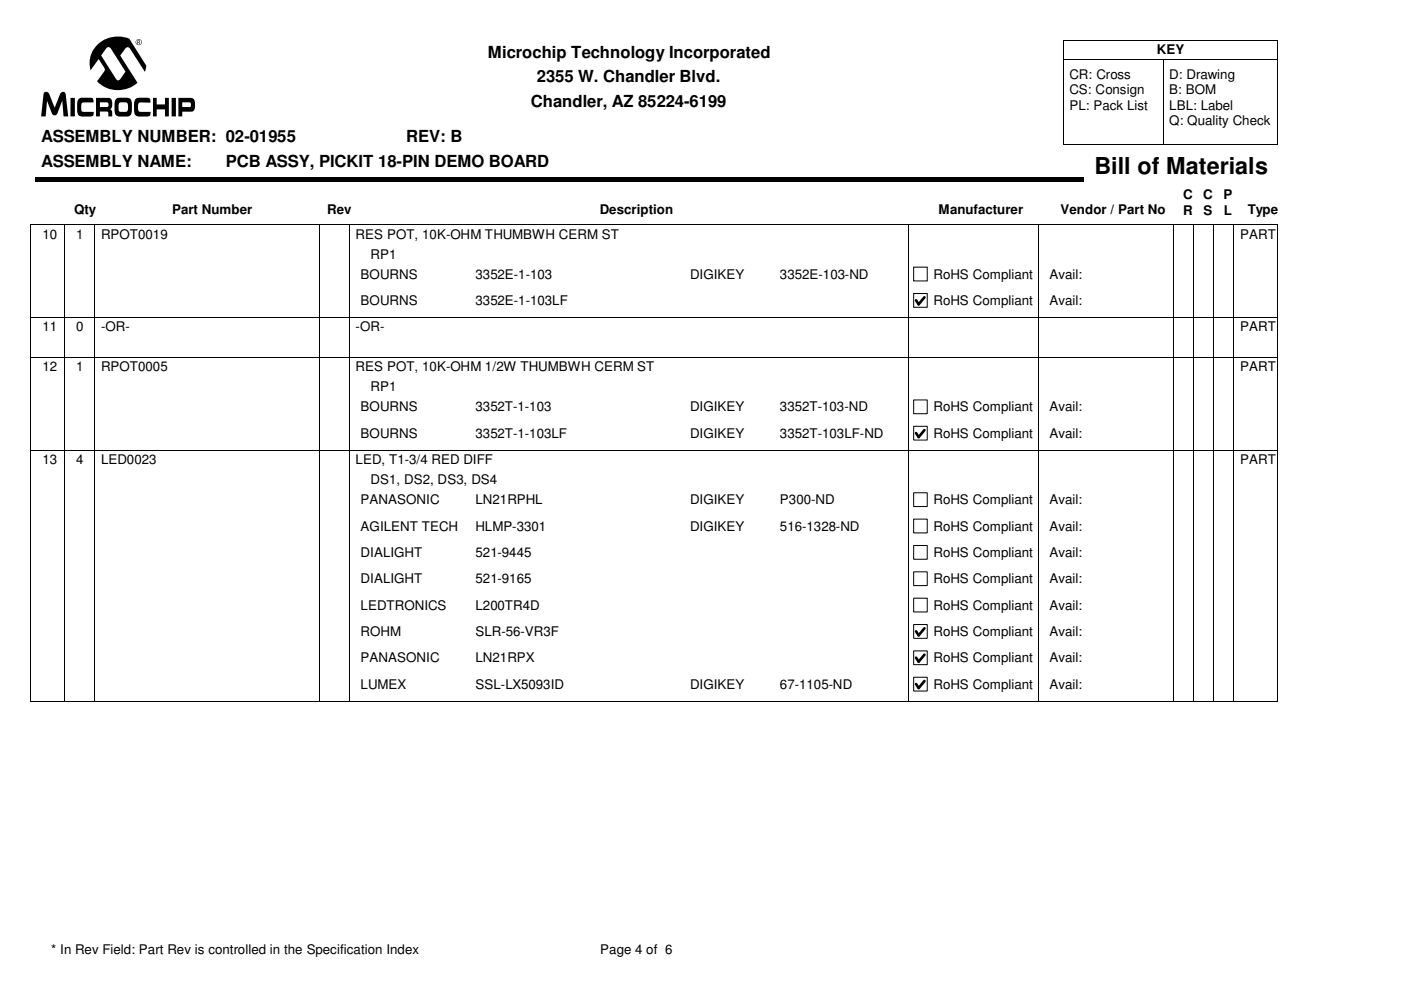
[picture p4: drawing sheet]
<svg xmlns="http://www.w3.org/2000/svg" width="297mm" height="210mm" viewBox="0 0 297 210" stroke-linecap="round" stroke-linejoin="round" font-family="sans-serif">
<path d="M7.4 37.5h222.3v1.1h-222.3z" fill="#000"/>
<g fill="none" stroke="#000" stroke-width=".21">
<path d="M225.4 12.7h45.6M246.6 12.7v18M225.4 30.7h45.6M225.4 30.7v-22.2h45.6v22.2M13.8 47.6v8.5M20.1 47.6v8.5M67.8 47.6v8.5M74.1 47.6v8.5M192.6 47.6v8.5M220.2 47.6v8.5M248.7 47.6v8.5M253 47.6v8.5"/>
<path d="M257.2 47.6v8.5M261.4 47.6v8.5M270.8 47.6h-264.4v8.5M271 47.6v8.5"/>
</g>
<path d="M193.8 56.7h2.8v2.9h-2.8z" fill="#fff"/>
<path d="M193.7 56.6h2.9v3h-2.9z" fill="none" stroke="#000" stroke-width=".21"/>
<path d="M197.7 56.1h22.5v4h-22.5z" fill="#fff"/>
<path d="M6.4 56.1v5.6M13.8 56.1v5.6M20.1 56.1v5.6M67.8 56.1v5.6M74.1 56.1v5.6M192.6 56.1v5.6M220.2 56.1v5.6M248.7 56.1v5.6M253 56.1v5.6M257.2 56.1v5.6M261.4 56.1v5.6M271 56.1v5.6" fill="none" stroke="#000" stroke-width=".21"/>
<path d="M193.8 62.3h2.8v2.9h-2.8z" fill="#fff"/>
<path d="M193.7 62.2h2.9v3h-2.9z" fill="none" stroke="#000" stroke-width=".21"/>
<path d="M196 63l-1.2 1.5-.6-.8" fill="none" stroke="#000" stroke-width=".56"/>
<path d="M197.7 61.7h22.5v4h-22.5z" fill="#fff"/>
<g fill="none" stroke="#000" stroke-width=".21">
<path d="M6.3 67.3h264.5M6.3 75.8h264.5M6.4 61.7v22.5M13.8 61.7v22.5M20.1 61.7v22.5M67.8 61.7v22.5M74.1 61.7v22.5M192.6 61.7v22.5M220.2 61.7v22.5M248.7 61.7v22.5M253 61.7v22.5M257.2 61.7v22.5"/>
<path d="M261.4 61.7v22.5M271 61.7v22.5"/>
</g>
<path d="M193.8 84.8h2.8v2.9h-2.8z" fill="#fff"/>
<path d="M193.7 84.8h2.9v2.9h-2.9z" fill="none" stroke="#000" stroke-width=".21"/>
<path d="M197.7 84.2h22.5v4h-22.5z" fill="#fff"/>
<path d="M6.4 84.2v5.6M13.8 84.2v5.6M20.1 84.2v5.6M67.8 84.2v5.6M74.1 84.2v5.6M192.6 84.2v5.6M220.2 84.2v5.6M248.7 84.2v5.6M253 84.2v5.6M257.2 84.2v5.6M261.4 84.2v5.6M271 84.2v5.6" fill="none" stroke="#000" stroke-width=".21"/>
<path d="M193.8 90.4h2.8v2.9h-2.8z" fill="#fff"/>
<path d="M193.7 90.4h2.9v2.9h-2.9z" fill="none" stroke="#000" stroke-width=".21"/>
<path d="M196 91.2l-1.2 1.5-.6-.9" fill="none" stroke="#000" stroke-width=".56"/>
<path d="M197.7 89.8h22.5v4h-22.5z" fill="#fff"/>
<g fill="none" stroke="#000" stroke-width=".21">
<path d="M6.3 95.4h264.5M6.4 89.8v14.1M13.8 89.8v14.1M20.1 89.8v14.1M67.8 89.8v14.1M74.1 89.8v14.1M192.6 89.8v14.1M220.2 89.8v14.1M248.7 89.8v14.1M253 89.8v14.1M257.2 89.8v14.1M261.4 89.8v14.1"/>
<path d="M271 89.8v14.1"/>
</g>
<path d="M193.8 104.5h2.8v2.9h-2.8z" fill="#fff"/>
<path d="M193.7 104.5h2.9v2.9h-2.9z" fill="none" stroke="#000" stroke-width=".21"/>
<path d="M197.7 103.9h22.5v4h-22.5z" fill="#fff"/>
<path d="M6.4 103.9v5.6M13.8 103.9v5.6M20.1 103.9v5.6M67.8 103.9v5.6M74.1 103.9v5.6M192.6 103.9v5.6M220.2 103.9v5.6M248.7 103.9v5.6M253 103.9v5.6M257.2 103.9v5.6M261.4 103.9v5.6M271 103.9v5.6" fill="none" stroke="#000" stroke-width=".21"/>
<path d="M193.8 110.1h2.8v2.9h-2.8z" fill="#fff"/>
<path d="M193.7 110.1h2.9v2.9h-2.9z" fill="none" stroke="#000" stroke-width=".21"/>
<path d="M197.7 109.5h22.5v4h-22.5z" fill="#fff"/>
<path d="M6.4 109.5v5.6M13.8 109.5v5.6M20.1 109.5v5.6M67.8 109.5v5.6M74.1 109.5v5.6M192.6 109.5v5.6M220.2 109.5v5.6M248.7 109.5v5.6M253 109.5v5.6M257.2 109.5v5.6M261.4 109.5v5.6M271 109.5v5.6" fill="none" stroke="#000" stroke-width=".21"/>
<path d="M193.8 115.7h2.8v2.9h-2.8z" fill="#fff"/>
<path d="M193.7 115.7h2.9v2.9h-2.9z" fill="none" stroke="#000" stroke-width=".21"/>
<path d="M197.7 115.1h22.5v4h-22.5z" fill="#fff"/>
<path d="M6.4 115.1v5.6M13.8 115.1v5.6M20.1 115.1v5.6M67.8 115.1v5.6M74.1 115.1v5.6M192.6 115.1v5.6M220.2 115.1v5.6M248.7 115.1v5.6M253 115.1v5.6M257.2 115.1v5.6M261.4 115.1v5.6M271 115.1v5.6" fill="none" stroke="#000" stroke-width=".21"/>
<path d="M193.8 121.3h2.8v2.9h-2.8z" fill="#fff"/>
<path d="M193.7 121.2h2.9v3h-2.9z" fill="none" stroke="#000" stroke-width=".21"/>
<path d="M197.7 120.7h22.5v4h-22.5z" fill="#fff"/>
<path d="M6.4 120.7v5.6M13.8 120.7v5.6M20.1 120.7v5.6M67.8 120.7v5.6M74.1 120.7v5.6M192.6 120.7v5.6M220.2 120.7v5.6M248.7 120.7v5.6M253 120.7v5.6M257.2 120.7v5.6M261.4 120.7v5.6M271 120.7v5.6" fill="none" stroke="#000" stroke-width=".21"/>
<path d="M193.8 126.9h2.8v2.9h-2.8z" fill="#fff"/>
<path d="M193.7 126.8h2.9v3h-2.9z" fill="none" stroke="#000" stroke-width=".21"/>
<path d="M197.7 126.3h22.5v4h-22.5z" fill="#fff"/>
<path d="M6.4 126.3v5.6M13.8 126.3v5.6M20.1 126.3v5.6M67.8 126.3v5.6M74.1 126.3v5.6M192.6 126.3v5.6M220.2 126.3v5.6M248.7 126.3v5.6M253 126.3v5.6M257.2 126.3v5.6M261.4 126.3v5.6M271 126.3v5.6" fill="none" stroke="#000" stroke-width=".21"/>
<path d="M193.8 132.5h2.8v2.8h-2.8z" fill="#fff"/>
<path d="M193.7 132.4h2.9v2.9h-2.9z" fill="none" stroke="#000" stroke-width=".21"/>
<path d="M196 133.2l-1.2 1.5-.6-.8" fill="none" stroke="#000" stroke-width=".56"/>
<path d="M197.7 131.9h22.5v3.9h-22.5z" fill="#fff"/>
<path d="M6.4 131.9v5.6M13.8 131.9v5.6M20.1 131.9v5.6M67.8 131.9v5.6M74.1 131.9v5.6M192.6 131.9v5.6M220.2 131.9v5.6M248.7 131.9v5.6M253 131.9v5.6M257.2 131.9v5.6M261.4 131.9v5.6M271 131.9v5.6" fill="none" stroke="#000" stroke-width=".21"/>
<path d="M193.8 138h2.8v2.9h-2.8z" fill="#fff"/>
<path d="M193.7 138h2.9v2.9h-2.9z" fill="none" stroke="#000" stroke-width=".21"/>
<path d="M196 138.8l-1.2 1.5-.6-.9" fill="none" stroke="#000" stroke-width=".56"/>
<path d="M197.7 137.5h22.5v3.9h-22.5z" fill="#fff"/>
<path d="M6.4 137.5v5.5M13.8 137.5v5.5M20.1 137.5v5.5M67.8 137.5v5.5M74.1 137.5v5.5M192.6 137.5v5.5M220.2 137.5v5.5M248.7 137.5v5.5M253 137.5v5.5M257.2 137.5v5.5M261.4 137.5v5.5M271 137.5v5.5" fill="none" stroke="#000" stroke-width=".21"/>
<path d="M193.8 143.6h2.8v2.9h-2.8z" fill="#fff"/>
<path d="M193.7 143.6h2.9v2.9h-2.9z" fill="none" stroke="#000" stroke-width=".21"/>
<path d="M196 144.4l-1.2 1.5-.6-.9" fill="none" stroke="#000" stroke-width=".56"/>
<path d="M197.7 143h22.5v4h-22.5z" fill="#fff"/>
<g fill="none" stroke="#000" stroke-width=".21">
<path d="M6.3 148.7h264.5M6.4 143v5.6M13.8 143v5.6M20.1 143v5.6M67.8 143v5.6M74.1 143v5.6M192.6 143v5.6M220.2 143v5.6M248.7 143v5.6M253 143v5.6M257.2 143v5.6M261.4 143v5.6"/>
<path d="M271 143v5.6"/>
</g>
<text font-size="16.9" x="8.7" y="24.7">M</text>
<text font-size="4.9" x="232" y="36.8">Bill of Materials</text>
<g font-size="3.5">
<text x="103.5" y="12.2">Microchip Technology Incorporated</text>
<text x="113.8" y="17.5">2355 W. Chandler Blvd.</text>
<text x="112.6" y="22.8">Chandler, AZ 85224-6199</text>
<text x="8.7" y="30.2">ASSEMBLY NUMBER: 02-01955</text>
<text x="8.7" y="35.5">ASSEMBLY NAME:</text>
<text x="47.9" y="35.5">PCB ASSY, PICKIT 18-PIN DEMO BOARD</text>
<text x="86.1" y="30.2">REV: B</text>
</g>
<g font-size="2.8">
<text x="245.3" y="11.5">KEY</text>
<text x="226.7" y="16.7">CR: Cross</text>
<text x="247.9" y="16.7">D: Drawing</text>
<text x="226.7" y="20">CS: Consign</text>
<text x="226.7" y="23.2">PL: Pack List</text>
<text x="247.9" y="20">B: BOM</text>
<text x="247.9" y="23.2">LBL: Label</text>
<text x="247.9" y="26.5">Q: Quality Check</text>
<text x="15.7" y="45.4">Qty</text>
<text x="36.5" y="45.4">Part Number</text>
<text x="69.4" y="45.4">Rev</text>
<text x="127.2" y="45.4">Description</text>
<text x="199" y="45.4">Manufacturer</text>
<text x="224.9" y="45.4">Vendor / Part No</text>
<text x="250.9" y="42.2">C</text>
<text x="250.9" y="45.6">R</text>
<text x="255.1" y="42.2">C</text>
<text x="255.1" y="45.6">S</text>
<text x="259.4" y="42.2">P</text>
<text x="259.5" y="45.6">L</text>
<text x="264.5" y="45.4">Type</text>
<text x="9" y="50.6">10</text>
<text x="16.1" y="50.6">1</text>
<text x="21.4" y="50.6">RPOT0019</text>
<text x="75.4" y="50.6">RES POT, 10K-OHM THUMBWH CERM ST</text>
<text x="262.9" y="50.6">PART</text>
<text x="76.4" y="59.1">BOURNS</text>
<text x="78.6" y="54.8">RP1</text>
<text x="100.8" y="59.1">3352E-1-103</text>
<text x="146.3" y="59.1">DIGIKEY</text>
<text x="165.4" y="59.1">3352E-103-ND</text>
<text x="197.9" y="59.1">RoHS Compliant</text>
<text x="222.5" y="59.1">Avail:</text>
<text x="76.4" y="64.6">BOURNS</text>
<text x="100.8" y="64.6">3352E-1-103LF</text>
<text x="197.9" y="64.6">RoHS Compliant</text>
<text x="222.5" y="64.6">Avail:</text>
<text x="9" y="70.3">11</text>
<text x="16.1" y="70.3">0</text>
<text x="21.4" y="70.3">-OR-</text>
<text x="75.4" y="70.3">-OR-</text>
<text x="262.9" y="70.3">PART</text>
<text x="9" y="78.7">12</text>
<text x="16.1" y="78.7">1</text>
<text x="21.4" y="78.7">RPOT0005</text>
<text x="75.4" y="78.7">RES POT, 10K-OHM 1/2W THUMBWH CERM ST</text>
<text x="78.6" y="83">RP1</text>
<text x="262.9" y="78.7">PART</text>
<text x="76.4" y="87.2">BOURNS</text>
<text x="100.8" y="87.2">3352T-1-103</text>
<text x="146.3" y="87.2">DIGIKEY</text>
<text x="165.4" y="87.2">3352T-103-ND</text>
<text x="197.9" y="87.2">RoHS Compliant</text>
<text x="222.5" y="87.2">Avail:</text>
<text x="76.4" y="92.8">BOURNS</text>
<text x="100.8" y="92.8">3352T-1-103LF</text>
<text x="146.3" y="92.8">DIGIKEY</text>
<text x="165.4" y="92.8">3352T-103LF-ND</text>
<text x="197.9" y="92.8">RoHS Compliant</text>
<text x="222.5" y="92.8">Avail:</text>
<text x="9" y="98.4">13</text>
<text x="16.1" y="98.4">4</text>
<text x="21.4" y="98.4">LED0023</text>
<text x="75.4" y="98.4">LED, T1-3/4 RED DIFF</text>
<text x="262.9" y="98.4">PART</text>
<text x="76.4" y="106.9">PANASONIC</text>
<text x="78.6" y="102.7">DS1, DS2, DS3, DS4</text>
<text x="100.8" y="106.9">LN21RPHL</text>
<text x="146.3" y="106.9">DIGIKEY</text>
<text x="165.4" y="106.9">P300-ND</text>
<text x="197.9" y="106.9">RoHS Compliant</text>
<text x="222.5" y="106.9">Avail:</text>
<text x="76.4" y="112.5">AGILENT TECH</text>
<text x="100.8" y="112.5">HLMP-3301</text>
<text x="146.3" y="112.5">DIGIKEY</text>
<text x="165.4" y="112.5">516-1328-ND</text>
<text x="197.9" y="112.5">RoHS Compliant</text>
<text x="222.5" y="112.5">Avail:</text>
<text x="76.4" y="118.1">DIALIGHT</text>
<text x="100.8" y="118.1">521-9445</text>
<text x="197.9" y="118.1">RoHS Compliant</text>
<text x="222.5" y="118.1">Avail:</text>
<text x="76.4" y="123.7">DIALIGHT</text>
<text x="100.8" y="123.7">521-9165</text>
<text x="197.9" y="123.7">RoHS Compliant</text>
<text x="222.5" y="123.7">Avail:</text>
<text x="76.4" y="129.2">LEDTRONICS</text>
<text x="100.8" y="129.2">L200TR4D</text>
<text x="197.9" y="129.2">RoHS Compliant</text>
<text x="222.5" y="129.2">Avail:</text>
<text x="76.4" y="134.8">ROHM</text>
<text x="100.8" y="134.8">SLR-56-VR3F</text>
<text x="197.9" y="134.8">RoHS Compliant</text>
<text x="222.5" y="134.8">Avail:</text>
<text x="76.4" y="140.4">PANASONIC</text>
<text x="100.8" y="140.4">LN21RPX</text>
<text x="197.9" y="140.4">RoHS Compliant</text>
<text x="222.5" y="140.4">Avail:</text>
<text x="76.4" y="146">LUMEX</text>
<text x="100.8" y="146">SSL-LX5093ID</text>
<text x="146.3" y="146">DIGIKEY</text>
<text x="165.4" y="146">67-1105-ND</text>
<text x="197.9" y="146">RoHS Compliant</text>
<text x="222.5" y="146">Avail:</text>
<text x="10.8" y="202.3">* In Rev Field: Part Rev is controlled in the Specification Index</text>
<text x="127.3" y="202.3">Page 4 of 6</text>
</g>
</svg>
